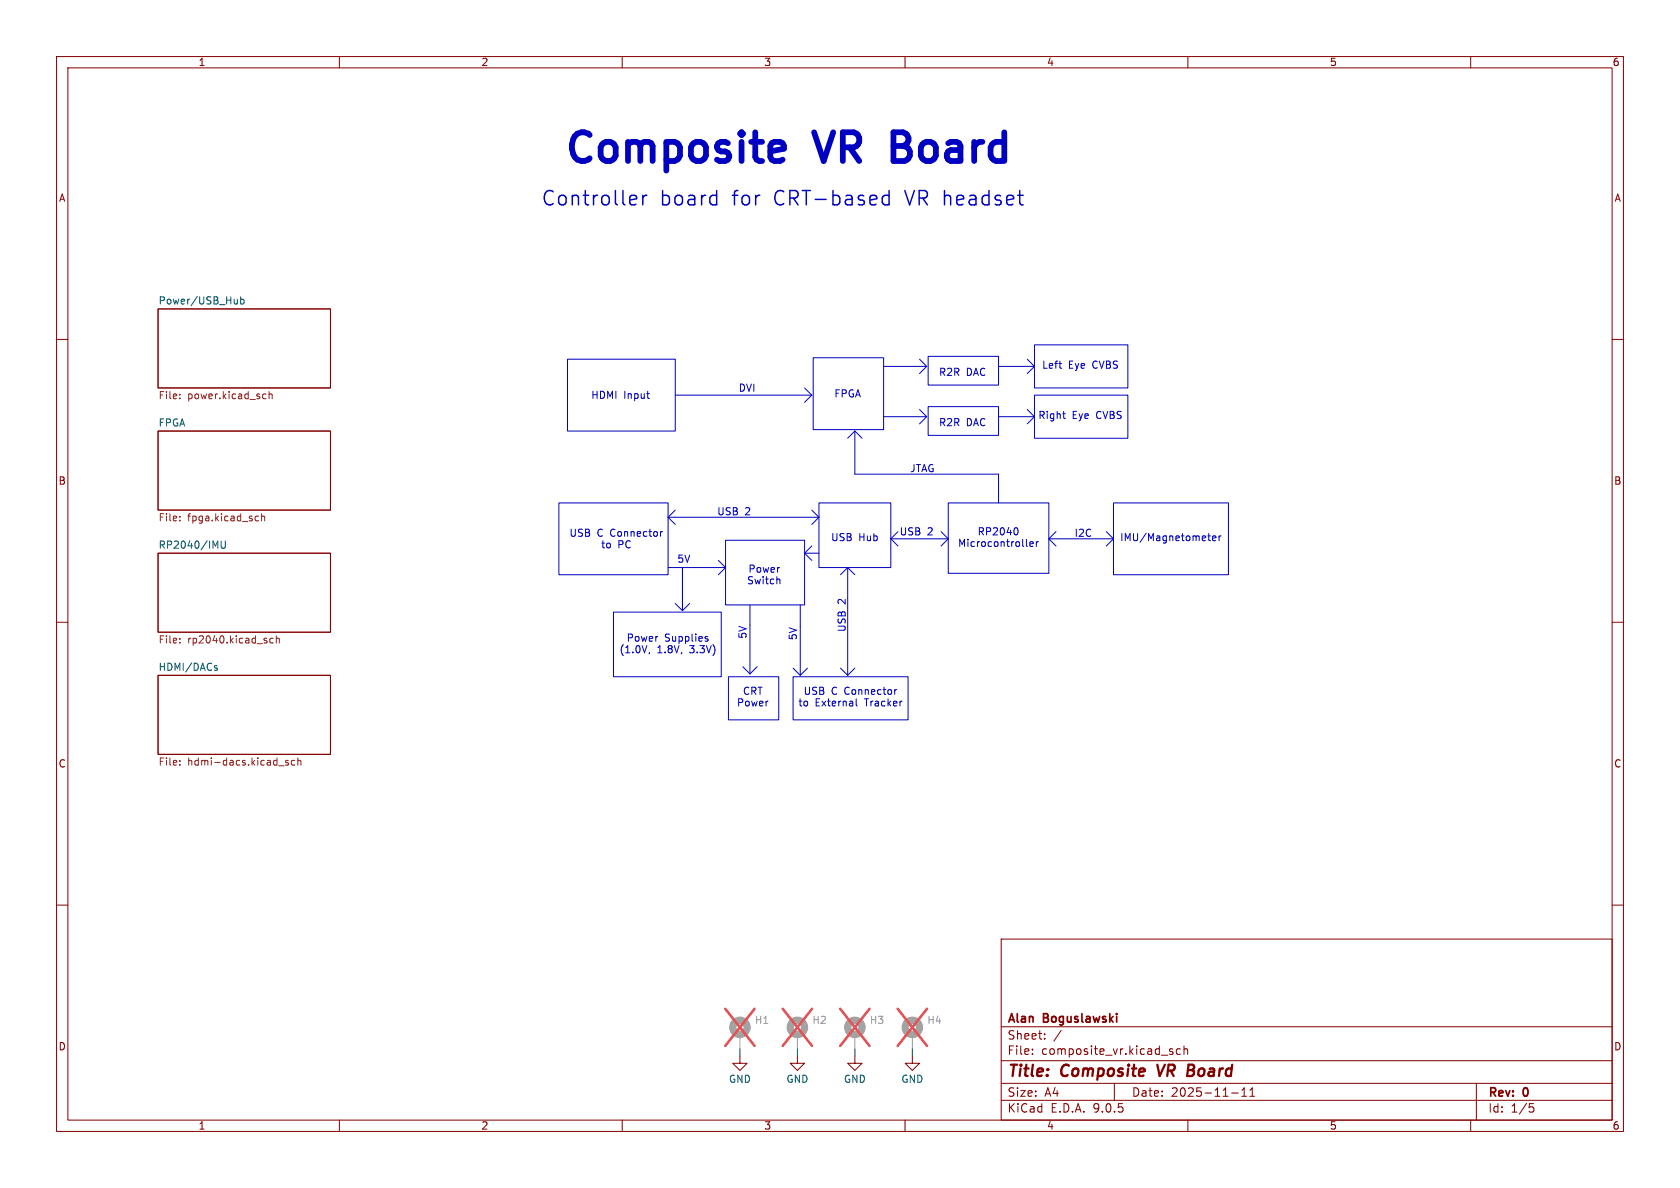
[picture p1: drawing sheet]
<svg xmlns="http://www.w3.org/2000/svg" width="297mm" height="210mm" viewBox="0 0 297 210" stroke-linecap="round" stroke-linejoin="round" font-family="sans-serif">
<g fill="none" stroke="#840000" stroke-width=".18">
<path d="M10 10h277v190h-277zM12 12h273v186h-273zM60 10v2M110 10v2M160 10v2M210 10v2M260 10v2M27.9 54.6h30.5v14h-30.5zM10 60h2M27.9 76.2h30.5v14h-30.5zM285 60h2M27.9 97.8h30.5v14h-30.5z"/>
<path d="M10 110h2M27.9 119.4h30.5v14h-30.5zM285 110h2M10 160h2M177 166h108v32h-108zM285 160h2M60 198v2M110 198v2M130.8 186.7v1.3h1.3l-1.3 1.2-1.3-1.2h1.3M141 186.7v1.3h1.2l-1.2 1.2-1.3-1.2h1.3M151.1 186.7v1.3h1.3l-1.3 1.2-1.2-1.2h1.2M160 198v2"/>
<path d="M161.3 186.7v1.3h1.3l-1.3 1.2-1.3-1.2h1.3M177 194.5h108M177 191.5h108M177 187.5h108M177 181.5h108M182.5 186.3v.1M182.5 185.5v.1M184.7 183.6v.1M184.7 182.8v.1M187.6 182.1l-1.3 2M197 191.5v3M207 185.9l.3 .1 .1 .2-.2 .2h-.3"/>
<path d="M207 185.4l.3 .1M208.7 185.5l-.5-.1-.2 .3v.4l.1 .2h.6M209.3 185.5l.2-.1 .4 .1 .1 .9M209.3 184.9v1.5M210 198v2M217.7 193.2h1.2M219.5 193.8h.9M219.5 192.7l.5-.4v1.5M221 193.8h.8M221 192.7l.4-.4v1.5M260 198v2M261 191.5v6.5"/>
<path d="M270.4 195.1h.7M270.5 195.7h.4l.3 .3-.2 .5-.5 .1"/>
</g>
<path d="M204.6 188.2l.4 2M210 189.2h.7M210.1 188.2h.7M210.7 189.2l.2 .1M210.8 190.1l-.9 .1M210.9 189.1l-.2 .1" fill="none" stroke="#840000" stroke-width=".4"/>
<g fill="none" stroke="#725600" stroke-width=".18">
<path d="M31.8 69.7v.1M31.8 70.4v.1M46.7 69.6l.3 .1M47 70.4l-.3 .1M47.6 69.8l.2-.2 .3 .1v.8M47.6 69.2v1.3M31.8 92v.1M31.8 91.3v.1M45.3 91.2l.4 .1M45.7 92l-.4 .1M46.2 91.4l.2-.2 .3 .1 .1 .8M46.2 90.8v1.3"/>
<path d="M31.8 112.9v.1M31.8 113.5v.2M48.3 112.9l-.4-.1-.2 .3 .1 .5h.5M48.8 112.9l.2-.1 .3 .1 .1 .8M48.8 112.4v1.3M31.8 134.5v.1M31.8 135.1v.2M49.3 135.4h.9M51 134.5l-.3-.1-.2 .2v.2l.5 .1v.3h-.5M52.1 134.5l-.4-.1-.2 .3 .1 .5h.5M52.7 134.5l.1-.1 .3 .1 .1 .8M52.7 134v1.3"/>
</g>
<path d="M41.9 52.9v.8M41.9 53.6l-.1 .1M42.6 52.5v1.2M42.6 52.9h.3l.3 .2-.2 .6h-.4M39.1 95.6v1.1l.2 .2h.4l.1-.2v-1.1M38.1 118.1h.3v.2l-.1 .2h-.3M38.1 117.7h.3" fill="none" stroke="#006464" stroke-width=".18"/>
<g fill="none" stroke="#a1a1a1" stroke-width="1.3">
<circle cx="130.8" cy="181.6" r="1.27"/>
<circle cx="141" cy="181.6" r="1.27"/>
<circle cx="151.1" cy="181.6" r="1.27"/>
<circle cx="161.3" cy="181.6" r="1.27"/>
</g>
<path d="M130.8 182.9v2.5M141 182.9v2.5M151.1 182.9v2.5M161.3 182.9v2.5" fill="none" stroke="#a1a1a1" stroke-width=".18"/>
<path d="M128.2 178.3l5.2 6.6M133.4 178.3l-5.2 6.6M138.4 178.3l5.2 6.6M143.6 178.3l-5.2 6.6M148.5 178.3l5.2 6.6M153.7 178.3l-5.2 6.6M158.7 178.3l5.2 6.6M163.9 178.3l-5.2 6.6" fill="none" stroke="#e65255" stroke-width=".46"/>
<g fill="none" stroke="#0000c2" stroke-width=".18">
<path d="M100.3 63.5h19.1v12.7h-19.1zM114.3 69.6h.5M114.7 70.4h.1M119.4 69.9h24.1M142.2 68.6l1.3 1.3M143.5 69.9l-1.3 1.2M143.8 63.2h12.4v12.7h-12.4zM151.1 76.2v7.6h25.4v5.1M151.1 76.2l1.3 1.3M151.1 76.2l-1.2 1.3M156.2 73.7h7.6M156.2 64.8h7.6"/>
<path d="M162.6 63.5l1.2 1.3M162.6 72.4l1.2 1.3M163.8 73.7l-1.2 1.2M163.8 64.8l-1.2 1.2M164.1 71.9h12.4v5.1h-12.4zM164.1 63h12.4v5.1h-12.4zM176.5 73.7h6.4M176.5 64.8h6.4M181.6 72.4l1.3 1.3M181.6 63.5l1.3 1.3M182.9 61h16.5v7.6h-16.5zM182.9 69.9h16.5v7.6h-16.5z"/>
<path d="M182.9 64.8l-1.3 1.2M182.9 73.7l-1.3 1.2M187.2 64.3h.5M187.6 65.1h.1M187.9 73.1h.4M188.1 73.9l.2 .1M98.8 88.9h19.3v12.7h-19.3zM117.1 94l-.3 .2M118.1 91.4h26.7M118.1 91.4l1.3 1.3M119.4 90.2l-1.3 1.2M127 99.1l1.3 1.2"/>
<path d="M128.3 95.5h13.9v11.4h-13.9zM142.2 97.8h2.6M142.2 97.8l1.3 1.3M143.5 90.2l1.3 1.2M143.5 96.5l-1.3 1.3M144.8 88.9h12.7v11.4h-12.7zM144.8 91.4l-1.3 1.3M157.5 95.3l1.2 1.2M157.5 95.3h10.1M158.7 94l-1.2 1.3M166.4 94l1.2 1.3M167.6 88.9h17.8v12.4h-17.8z"/>
<path d="M167.6 95.3l-1.2 1.2M179.7 93.3a.79 .79 0 0 1 0 1.3M181.5 96.4l.1 .2M182.1 96.2l.6-.1-.1-.3h-.4l-.1 .1v.6h.5M183.2 95.8v.8M183.6 95.8l-.4 .2M185.4 95.3h11.4M185.4 95.3l1.3 1.2M186.7 94l-1.3 1.3M195.6 94l1.2 1.3M196.8 88.9h20.4v12.7h-20.4zM196.8 95.3l-1.2 1.2"/>
<path d="M213.5 94.7h.5M213.7 94.3v1.1l.3 .2M214.4 95.2l.6-.2-.1-.2-.4-.1-.1 .2v.6h.5M215.5 94.7v.9M215.9 94.7l-.4 .3M108.5 108.2h19v11.4h-19zM114.8 115.3l-.1 .3M118.1 100.3h10.2M119.4 106.7l1.2 1.3M120.6 100.3v7.7M121.9 106.7l-1.3 1.3M124.8 112.9l.3 .1 .1 .2-.2 .2h-.2"/>
<path d="M124.8 112.5l.3 .1M128.3 100.3l-1.3 1.3M128.8 119.6h8.9v7.7h-8.9zM131.3 117.9l1.3 1.2M132.6 106.9v12.2M133.9 117.9l-1.3 1.2M137.5 102.4l.4 .1v.7M140.2 119.6h20.3v7.7h-20.3zM140.2 118.1l1.3 1.3M141.5 106.9v12.5M142.7 118.1l-1.2 1.3M148.6 118.1l1.3 1.3"/>
<path d="M149.9 100.3l1.2 1.3M149.9 100.3l-1.3 1.3M149.9 100.3v19.1M151.1 118.1l-1.2 1.3M151.4 123.5v1.1l.1 .2M158.5 121.9l-.3 .2"/>
</g>
<path d="M130.8 185.4v1.3M141 185.4v1.3M151.1 185.4v1.3M161.3 185.4v1.3" fill="none" stroke="#009600" stroke-width=".18"/>
<path d="M137.9 25.1l.5 .2 .2 .5v.5l-2.4 .5M138.4 28.2l-.5 .3" fill="none" stroke="#0000c2" stroke-width="1"/>
<path d="M114.4 34.5a.65 .65 0 0 0-.8 .5M156.5 34.5l.7 .1M157.2 33.7v2.5M157.2 36.1l-.7 .1" fill="none" stroke="#0000c2" stroke-width=".25"/>
<g font-size="7.1" fill="#0000c2">
<text x="99.1" y="30.2">Composite</text>
<text x="144.5" y="30.2">VR</text>
<text x="159.8" y="30.2">Board</text>
</g>
<g font-size="3.5" fill="#0000c2">
<text x="95.6" y="36.7">Controller</text>
<text x="116.7" y="36.7">board</text>
<text x="129.6" y="36.7">for</text>
<text x="137.1" y="36.7">CRT-based</text>
<text x="160.6" y="36.7">VR headset</text>
</g>
<g font-size="2.8" fill="#840000">
<text x="178" y="190.9">Title:</text>
<text x="187.7" y="190.9">Composite</text>
<text x="205.5" y="190.9">VR</text>
<text x="211.5" y="190.9">Board</text>
</g>
<g font-size="2.1" fill="#840000">
<text x="178" y="184">Sheet:</text>
<text x="178" y="181.2">Alan</text>
<text x="184.5" y="181.2">Boguslawski</text>
<text x="178" y="186.7">File:</text>
<text x="184.1" y="186.7">composite_vr.kicad_sch</text>
<text x="178" y="196.9">KiCad</text>
<text x="178" y="194.1">Size:</text>
<text x="184.7" y="194.1">A4</text>
<text x="185.7" y="196.9">E.D.A.</text>
<text x="193.3" y="196.9">9.0.5</text>
<text x="200" y="194.1">Date:</text>
<text x="207" y="194.1">2025-11-11</text>
<text x="263" y="194.3">Rev:</text>
<text x="263" y="196.9">Id:</text>
<text x="267.1" y="196.9">1/5</text>
<text x="269.4" y="194.3">0</text>
</g>
<g font-size="1.8" fill="#840000">
<text x="35" y="11.9">1</text>
<text x="85" y="11.9">2</text>
<text x="135" y="11.9">3</text>
<text x="185" y="11.9">4</text>
<text x="235" y="11.9">5</text>
<text x="285" y="11.9">6</text>
<text x="10.3" y="35.9">A</text>
<text x="285.3" y="35.9">A</text>
<text x="10.3" y="85.9">B</text>
<text x="285.3" y="85.9">B</text>
<text x="10.3" y="135.9">C</text>
<text x="285.3" y="135.9">C</text>
<text x="10.3" y="185.9">D</text>
<text x="285.3" y="185.9">D</text>
<text x="35" y="199.9">1</text>
<text x="85" y="199.9">2</text>
<text x="135" y="199.9">3</text>
<text x="185" y="199.9">4</text>
<text x="235" y="199.9">5</text>
<text x="285" y="199.9">6</text>
</g>
<g font-size="1.8" fill="#006464">
<text x="27.9" y="53.9">Power/USB_Hub</text>
<text x="27.9" y="75.5">FPGA</text>
<text x="27.9" y="97.1">RP2040/IMU</text>
<text x="27.9" y="118.7">HDMI/DACs</text>
<text x="128.8" y="191.6">GND</text>
<text x="138.9" y="191.6">GND</text>
<text x="149.1" y="191.6">GND</text>
<text x="159.3" y="191.6">GND</text>
</g>
<g font-size="1.8" fill="#0000c2">
<text x="184.1" y="65.4">Left</text>
<text x="188.9" y="65.4">Eye</text>
<text x="193.2" y="65.4">CVBS</text>
<text x="104.4" y="70.7">HDMI</text>
<text x="110.3" y="70.7">Input</text>
<text x="130.5" y="69.4">DVI</text>
<text x="147.4" y="70.5">FPGA</text>
<text x="165.9" y="66.7">R2R</text>
<text x="170.8" y="66.7">DAC</text>
<text x="165.9" y="75.5">R2R</text>
<text x="170.8" y="75.5">DAC</text>
<text x="183.5" y="74.3">Right</text>
<text x="189.5" y="74.3">Eye</text>
<text x="193.9" y="74.3">CVBS</text>
<text x="160.8" y="83.7">JTAG</text>
<text x="100.6" y="95.1">USB</text>
<text x="105.6" y="95.1">C Connector</text>
<text x="126.7" y="91.3">USB</text>
<text x="131.7" y="91.3">2</text>
<text x="146.8" y="95.9">USB</text>
<text x="151.8" y="95.9">Hub</text>
<text x="159" y="94.8">USB</text>
<text x="163.9" y="94.8">2</text>
<text x="172.7" y="94.8">RP2040</text>
<text x="189.9" y="95.1">I2C</text>
<text x="197.9" y="95.9">IMU/Magnetometer</text>
<text x="106.2" y="97.1">to</text>
<text x="109.2" y="97.1">PC</text>
<text x="119.7" y="99.7">5V</text>
<text x="132.2" y="101.4">Power</text>
<text x="169.3" y="96.9">Microcontroller</text>
<text x="132" y="103.5">Switch</text>
<text x="149.7" y="106.8" transform="rotate(-90 149.7 106.8)">2</text>
<text x="110.7" y="113.6">Power</text>
<text x="117.5" y="113.6">Supplies</text>
<text x="132.2" y="113" transform="rotate(-90 132.2 113)">5V</text>
<text x="141.1" y="113.3" transform="rotate(-90 141.1 113.3)">5V</text>
<text x="149.7" y="111.8" transform="rotate(-90 149.7 111.8)">USB</text>
<text x="109.4" y="115.7">(1.0V,</text>
<text x="116.2" y="115.7">1.8V,</text>
<text x="122" y="115.7">3.3V)</text>
<text x="130.2" y="125.1">Power</text>
<text x="131.2" y="123">CRT</text>
<text x="141" y="125.1">to</text>
<text x="142" y="123">USB</text>
<text x="144.1" y="125.1">External</text>
<text x="147" y="123">C Connector</text>
<text x="153" y="125.1">Tracker</text>
</g>
<g font-size="1.8" fill="#725600">
<text x="27.9" y="70.9">File:</text>
<text x="33.2" y="70.9">power.kicad_sch</text>
<text x="27.9" y="92.5">File:</text>
<text x="33.2" y="92.5">fpga.kicad_sch</text>
<text x="27.9" y="114.1">File:</text>
<text x="33.2" y="114.1">rp2040.kicad_sch</text>
<text x="27.9" y="135.7">File:</text>
<text x="33.2" y="135.7">hdmi-dacs.kicad_sch</text>
</g>
<g font-size="1.8" fill="#989898">
<text x="133.4" y="181.2">H1</text>
<text x="143.5" y="181.2">H2</text>
<text x="153.7" y="181.2">H3</text>
<text x="163.8" y="181.2">H4</text>
</g>
</svg>
